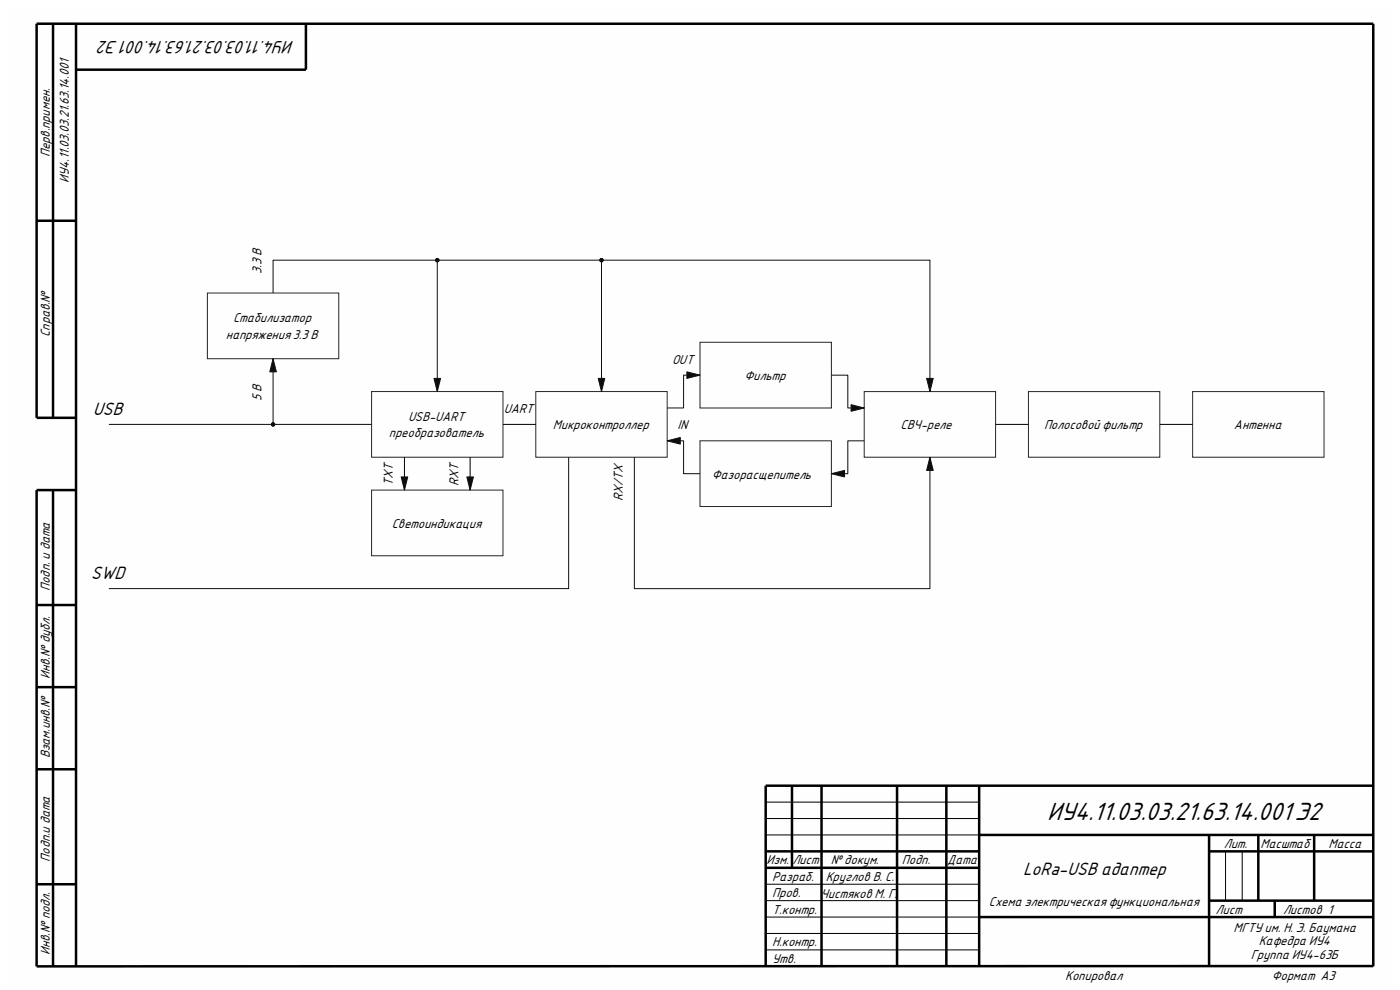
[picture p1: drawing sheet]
<svg xmlns="http://www.w3.org/2000/svg" width="297mm" height="210mm" viewBox="0 0 297 210" stroke-linecap="round" stroke-linejoin="round" font-family="sans-serif">
<path d="M2.2 1.5h292.6v207h-292.6z" fill-rule="evenodd" fill="#fefefe"/>
<g fill="none" stroke="#000" stroke-width=".53">
<path d="M11.3 5v83.6M16.1 5v200M64.9 5v9.8h-48.8M7.8 46.8h8.3M16.1 88.6h-8.3v-83.6h283.5v200M11.3 104v101M16.1 104h-8.3v101l283.5-.1M7.8 128.3h8.3M7.8 145.8h8.3M7.8 163.2h8.3M168 166.7v17.4M174.3 166.7v38.3"/>
<path d="M190.3 166.7v38.3M200.8 166.7v38.3M207.7 166.7v38.2M207.7 177.1h83.6M256.5 177.1v27.9M267 177.1v14M278.8 177.1v14M291.3 166.7h-128.9v38.3M7.8 187.6h8.3M162.4 184.1h45.3M162.4 180.6h45.3M207.7 194.5h83.6"/>
<path d="M256.5 180.6h34.8M256.5 191.1h34.8M270.4 191.1v3.4"/>
</g>
<g fill="none" stroke="#000" stroke-width=".21">
<path d="M85.8 97v7M106.7 90h7M211.2 90h7M246.1 90h6.9M162.4 177.1h45.3M162.4 170.2h45.3M162.4 173.6h45.3M162.4 198h45.3M162.4 191.1h45.3M162.4 194.5h45.3M162.4 187.6h45.3M260 180.6v10.5"/>
<path d="M263.5 180.6v10.5M162.4 201.5h45.3"/>
</g>
<path d="M44 62.2h27.9v13.9h-27.9zM78.8 83.1h27.9v13.9h-27.9zM113.7 83.1h27.8v13.9h-27.8zM183.3 83.1h27.9v13.9h-27.9zM218.2 83.1h27.9v13.9h-27.9zM253 83.1h27.9v13.9h-27.9zM78.8 104h27.9v13.9h-27.9z" fill="none" stroke="#262626" stroke-width=".21"/>
<path d="M57.9 76.1l.7 2.8h-1.4z" fill="#0e0e0e"/>
<path d="M57.9 76.1l.7 2.8h-1.4z" fill="none" stroke="#0e0e0e" stroke-width=".21"/>
<path d="M92.1 80.3h1.4l-.7 2.8z" fill="#0e0e0e"/>
<path d="M92.1 80.3h1.4l-.7 2.8z" fill="none" stroke="#0e0e0e" stroke-width=".21"/>
<path d="M85.1 101.2h1.4l-.7 2.8z" fill="#0e0e0e"/>
<path d="M85.1 101.2h1.4l-.7 2.8z" fill="none" stroke="#0e0e0e" stroke-width=".21"/>
<path d="M126.9 80.3h1.4l-.7 2.8z" fill="#0e0e0e"/>
<path d="M126.9 80.3h1.4l-.7 2.8z" fill="none" stroke="#0e0e0e" stroke-width=".21"/>
<path d="M148.5 72.6h27.9v14h-27.9zM148.5 93.5h27.9v14h-27.9z" fill="none" stroke="#262626" stroke-width=".21"/>
<path d="M145.7 78.9l2.8 .7-2.8 .7z" fill="#0e0e0e"/>
<path d="M145.7 78.9l2.8 .7-2.8 .7z" fill="none" stroke="#0e0e0e" stroke-width=".21"/>
<path d="M180.6 85.9l2.7 .7-2.7 .6z" fill="#0e0e0e"/>
<path d="M180.6 85.9l2.7 .7-2.7 .6z" fill="none" stroke="#0e0e0e" stroke-width=".21"/>
<path d="M176.4 100.5l2.8-.7v1.4z" fill="#0e0e0e"/>
<path d="M176.4 100.5l2.8-.7v1.4z" fill="none" stroke="#0e0e0e" stroke-width=".21"/>
<path d="M141.5 93.5l2.8-.7v1.4z" fill="#0e0e0e"/>
<path d="M141.5 93.5l2.8-.7v1.4z" fill="none" stroke="#0e0e0e" stroke-width=".21"/>
<path d="M197.3 97l.7 2.8h-1.4z" fill="#0e0e0e"/>
<path d="M197.3 97l.7 2.8h-1.4z" fill="none" stroke="#0e0e0e" stroke-width=".21"/>
<path d="M196.6 80.3h1.4l-.7 2.8z" fill="#0e0e0e"/>
<path d="M127.6 55.2v27.9M196.6 80.3h1.4l-.7 2.8z" fill="none" stroke="#0e0e0e" stroke-width=".21"/>
<circle cx="127.6" cy="55.2" r=".35" fill="#0e0e0e"/>
<g fill="none" stroke="#0e0e0e" stroke-width=".21">
<path d="M92.8 55.2v27.9"/>
<circle cx="127.6" cy="55.2" r=".35"/>
</g>
<circle cx="92.8" cy="55.2" r=".35" fill="#0e0e0e"/>
<g fill="none" stroke="#0e0e0e" stroke-width=".21">
<path d="M23.1 90h55.7"/>
<circle cx="92.8" cy="55.2" r=".35"/>
</g>
<circle cx="57.9" cy="90" r=".35" fill="#0e0e0e"/>
<g fill="none" stroke="#0e0e0e" stroke-width=".21">
<path d="M57.9 76.1v13.9"/>
<circle cx="57.9" cy="90" r=".35"/>
</g>
<circle cx="57.9" cy="90" r=".35" fill="#0e0e0e"/>
<g fill="none" stroke="#0e0e0e" stroke-width=".21">
<path d="M148.5 79.6h-3.5v6.9h-3.5M176.4 79.6h3.5v7h3.4M120.6 97v27.9h-97.5M134.6 97v27.9h62.7v-27.9M141.5 93.5h3.5v7h3.5"/>
<circle cx="57.9" cy="90" r=".35"/>
</g>
<path d="M99.7 97v7" fill="none" stroke="#000" stroke-width=".21"/>
<path d="M99 101.2h1.4l-.7 2.8z" fill="#0e0e0e"/>
<path d="M57.9 62.2v-7h139.4v27.9M99 101.2h1.4l-.7 2.8z" fill="none" stroke="#0e0e0e" stroke-width=".21"/>
<circle cx="92.8" cy="55.2" r=".35" fill="#0e0e0e"/>
<circle cx="92.8" cy="55.2" r=".35" fill="none" stroke="#0e0e0e" stroke-width=".21"/>
<circle cx="127.6" cy="55.2" r=".35" fill="#0e0e0e"/>
<g fill="none" stroke="#0e0e0e" stroke-width=".21">
<path d="M183.3 93.5h-3.4v7h-3.5"/>
<circle cx="127.6" cy="55.2" r=".35"/>
</g>
<text font-size="5.4" x="222.1" y="174">ИУ4.11.03.03.21.63.14.001 Э2</text>
<g font-size="3.8">
<text x="62.4" y="8.6" transform="rotate(-180 62.4 8.6)">ИУ4.11.03.03.21.63.14.001 Э2</text>
<text x="19.7" y="88">USB</text>
<text x="19.3" y="122.8">SWD</text>
<text x="217" y="185.6">LoRa-USB адаптер</text>
</g>
<g font-size="2.8">
<text x="10.5" y="33.3" transform="rotate(-90 10.5 33.3)">Перв.примен.</text>
<text x="14.6" y="38.8" transform="rotate(-90 14.6 38.8)">ИУ4.11.03.03.21.63.14.001</text>
<text x="55.5" y="58.1" transform="rotate(-90 55.5 58.1)">3.3 В</text>
<text x="10.5" y="71.5" transform="rotate(-90 10.5 71.5)">Справ.№</text>
<text x="47.9" y="71.9">напряжения 3.3 В</text>
<text x="49.4" y="68.4">Стабилизатор</text>
<text x="142.6" y="77.1">OUT</text>
<text x="157.9" y="80.6">Фильтр</text>
<text x="55.5" y="85" transform="rotate(-90 55.5 85)">5 В</text>
<text x="86.6" y="89.3">USB-UART</text>
<text x="106.9" y="87.5">UART</text>
<text x="82.5" y="92.8">преобразователь</text>
<text x="117.3" y="91.1">Микроконтроллер</text>
<text x="143.8" y="91.1">IN</text>
<text x="191.1" y="91.1">СВЧ-реле</text>
<text x="221.5" y="91.1">Полосовой фильтр</text>
<text x="261.8" y="91.1">Антенна</text>
<text x="151" y="101.5">Фазорасщепитель</text>
<text x="83.4" y="103" transform="rotate(-90 83.4 103)">TXT</text>
<text x="97.3" y="103" transform="rotate(-90 97.3 103)">RXT</text>
<text x="132.1" y="106.3" transform="rotate(-90 132.1 106.3)">RX/TX</text>
<text x="83.1" y="111.9">Светоиндикация</text>
<text x="10.5" y="125.3" transform="rotate(-90 10.5 125.3)">Подп. и дата</text>
<text x="10.5" y="144" transform="rotate(-90 10.5 144)">Инв.№ дубл.</text>
<text x="10.5" y="160.9" transform="rotate(-90 10.5 160.9)">Взам.инв.№</text>
<text x="259.6" y="179.9">Лит.</text>
<text x="267.4" y="179.9">Масштаб</text>
<text x="281.9" y="179.9">Масса</text>
<text x="10.5" y="182.8" transform="rotate(-90 10.5 182.8)">Подп.и дата</text>
<text x="162.6" y="183.3">Изм.</text>
<text x="168.1" y="183.3">Лист</text>
<text x="176.2" y="183.3">№ докум.</text>
<text x="191.4" y="183.3">Подп.</text>
<text x="201" y="183.3">Дата</text>
<text x="163.8" y="186.9">Разраб.</text>
<text x="163.8" y="190.3">Пров.</text>
<text x="174.2" y="190.5">Чистяков М. Г.</text>
<text x="175.2" y="187">Круглов В. С.</text>
<text x="163.8" y="193.8">Т.контр.</text>
<text x="209.8" y="192.2">Схема электрическая функциональная</text>
<text x="257.9" y="193.8">Лист</text>
<text x="261.7" y="197.8">МГТУ им. Н. Э. Баумана</text>
<text x="272.2" y="193.8">Листов 1</text>
<text x="10.5" y="202.6" transform="rotate(-90 10.5 202.6)">Инв.№ подл.</text>
<text x="163.8" y="200.8">Н.контр.</text>
<text x="265.3" y="203.4">Группа ИУ4-63Б</text>
<text x="267" y="200.6">Кафедра ИУ4</text>
<text x="163.8" y="204.3">Утв.</text>
<text x="226" y="207.9">Копировал</text>
<text x="269.8" y="207.9">Формат A3</text>
</g>
</svg>
